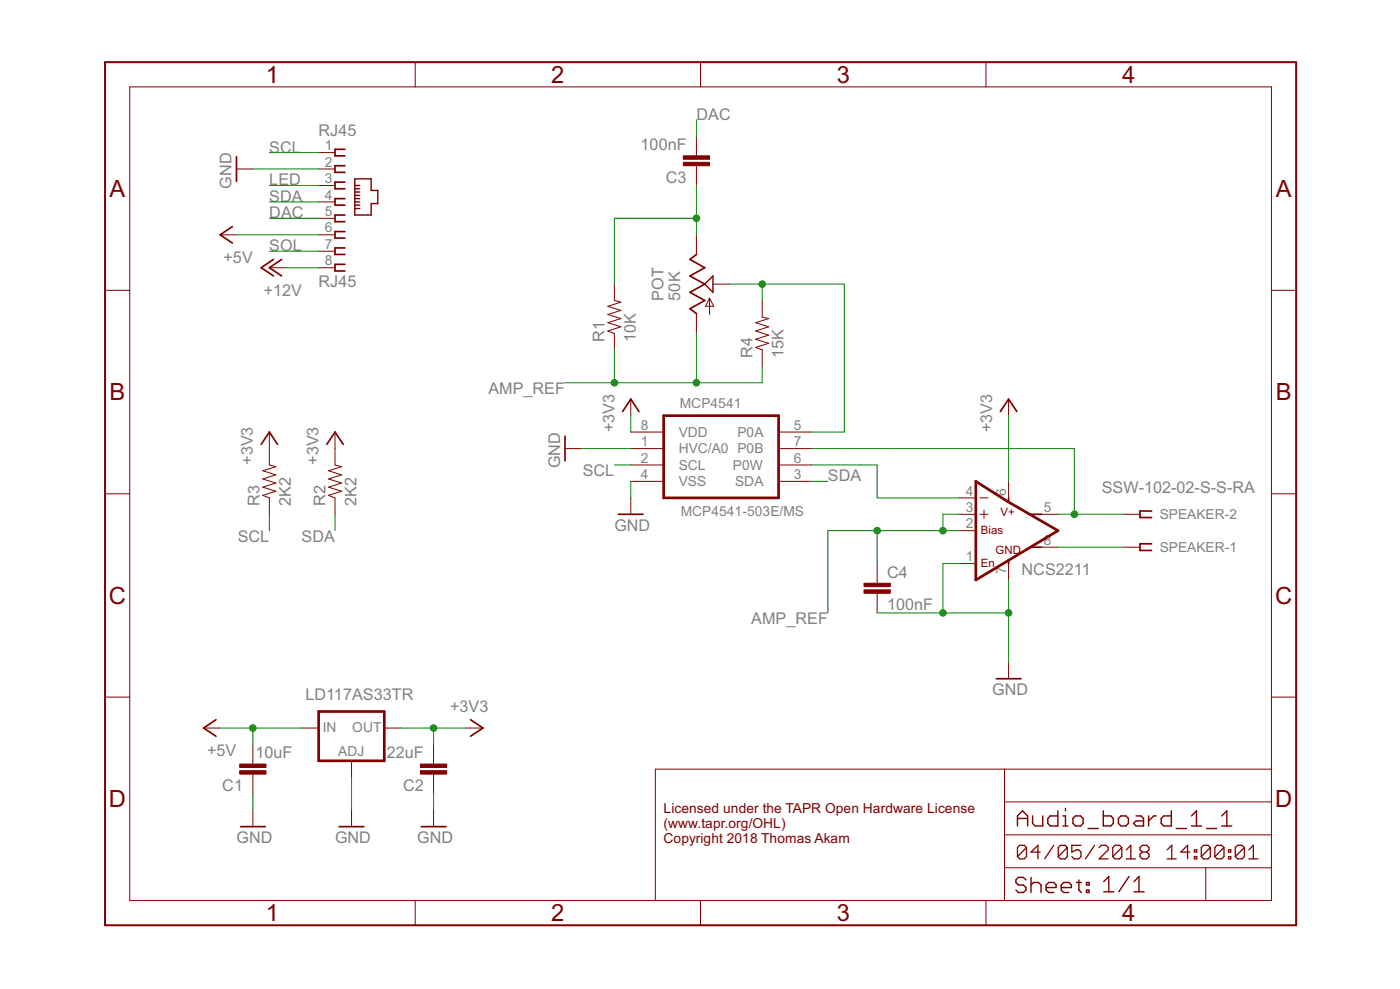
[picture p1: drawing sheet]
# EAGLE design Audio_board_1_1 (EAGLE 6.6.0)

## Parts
C1  10uF  C-EUC1206  [C1206]
C2  22uF  C-EUC1206  [C1206]
C3  100nF  C-EUC0805  [C0805]
C4  100nF  C-EUC0805  [C0805]
LD117  LD117AS33TR  [SOT223]
MCP4541  MCP4541-503E/MS  [SOP65P490X110-8N]
NCS2211  NCS22111M  [SO08]
POT  50K  TRIM_US-RS3  [RS3]
R1  10K  0.3OHM-1/8W-1%(0805)  [0805]
R2  2K2  0.3OHM-1/8W-1%(0805)  [0805]
R3  2K2  0.3OHM-1/8W-1%(0805)  [0805]
R4  15K  0.3OHM-1/8W-1%(0805)  [0805]
RJ45  RJ45  RJ45VERTICAL  [RJ45-NO-SHIELD-VERTICAL]
SPEAKER  SSW-102-02-S-S-RA  [SSW-102-02-S-S-RA]

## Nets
+3V3: C2.2 LD117.4(OUT) MCP4541.8(VDD) NCS2211.6(VS) R2.2 R3.2
+5V: C1.2 LD117.3(IN) RJ45.6
+12V: RJ45.8
AMP_REF: C4.1 NCS2211.2(BIAS) NCS2211.3(+IN) POT.A R1.1 R4.1
DAC: C3.2 RJ45.5
GND: C1.1 C2.1 C4.2 LD117.1(ADJ) MCP4541.1(HVC/A0) MCP4541.4(VSS) NCS2211.1(ENABLE) NCS2211.7(GND) RJ45.2
LED: RJ45.3
N$2: NCS2211.8(-OUT) SPEAKER.1
SCL: MCP4541.2(SCL) R3.1 RJ45.1
SDA: MCP4541.3(SDA) R2.1 RJ45.4
SIG1: C3.1 POT.E R1.2
SIG2: MCP4541.5(P0A) POT.S R4.2
SIG3: MCP4541.6(P0W) NCS2211.4(-IN)
SOL: RJ45.7
SPEAKER+: MCP4541.7(P0B) NCS2211.5(+OUT) SPEAKER.2

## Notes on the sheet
- Licensed under the TAPR Open Hardware License
  (www.tapr.org/OHL)
  Copyright 2018 Thomas Akam

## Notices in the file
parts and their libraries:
SparkFun-Resistors: Licensing: CC v3.0 Share-Alike You are welcome to use this library for commercial purposes.
